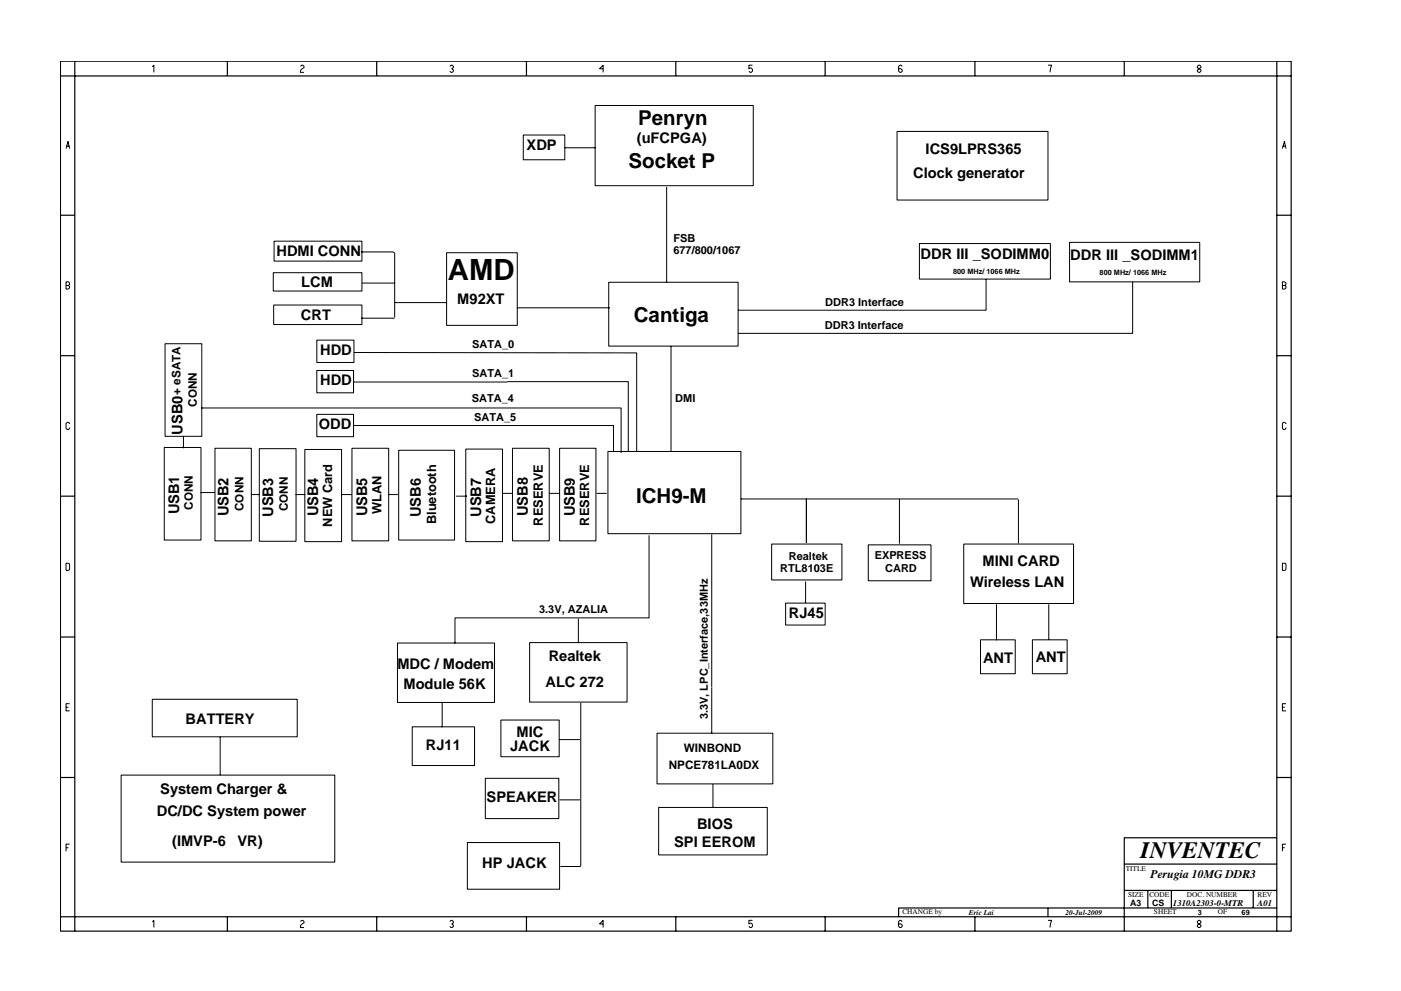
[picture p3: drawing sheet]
<svg xmlns="http://www.w3.org/2000/svg" width="297mm" height="210mm" viewBox="0 0 297 210" stroke-linecap="round" stroke-linejoin="round" font-family="sans-serif">
<g fill="none" stroke="#000" stroke-width=".25">
<path d="M12.8 13h261v184.6h-261zM12.8 16.1h261M15.9 13v184.6M48.2 13v3.1M79.9 13v3.1M111.6 13v3.1M143.3 13v3.1M174.9 13v3.1M206.7 13v3.1M238.4 13v3.1M270.7 13v184.6M12.8 45.7h3.1"/>
<path d="M270.7 45.7h3.1M12.8 75.5h3.1M270.7 75.5h3.1M12.8 105.3h3.1M270.7 105.3h3.1M12.8 135.2h3.1M270.7 135.2h3.1M12.8 165h3.1M270.7 165h3.1M270.7 177.7h-32.3v19.9M12.8 194.5h261M48.2 194.5v3.1"/>
<path d="M79.9 194.5v3.1M111.6 194.5v3.1M143.3 194.5v3.1M174.9 194.5v3.1M206.7 194.5v3.1M222.2 192.6v1.9M238.4 183.3h32.3M238.4 188.9h32.3M243.4 188.9v3.7M248.4 188.9v3.7M265.7 188.9v3.7M270.7 192.6h-80.2v1.9"/>
</g>
<g fill="none" stroke="#000" stroke-width=".21">
<path d="M32.3 14.2l.3-.4v1.6M63.7 14.1l.3-.3h.2l.3 .3v.2l-.5 .4-.3 .4v.3h.8M95.4 14.1l.2-.3h.3l.2 .3v.2l-.3 .3 .3 .2v.3l-.2 .3h-.3l-.2-.3M127.9 14.6h-.8l.8-.8v1.6M159.5 13.8h-.7v.8l.2-.2a.5 .5 0 0 1 .5 .7l-.2 .3h-.3l-.2-.3M191.3 14.1l-.3-.3h-.2l-.3 .3v1l.3 .3h.2l.3-.3v-.3l-.3-.2h-.5M222.2 13.8h.8l-.4 1.6M253.9 14.1l.2-.3h.3l.2 .3v.2l-.7 .5v.3l.2 .3h.3l.2-.3v-.3l-.7-.5zM14 31.5l.4-1.5 .4 1.5M14.1 31h.6M110.9 28.6h8.8v5.3h-8.8zM119.7 31.4h6.6"/>
<path d="M126.2 22.4h33.5v17h-33.5zM141.3 39.7v20.2M190.2 27.9h32v14.5h-32zM271.9 31.5l.4-1.5 .4 1.5M272 31h.6M14 59.8h.5l.3 .3v.2l-.3 .3 .3 .2v.3l-.3 .2h-.5zM57.9 57.9h18.8v3.9h-18.8zM58.1 51.2h18.6v4.2h-18.6zM76.6 53.5h6.7l.4 .2v13.6M94.7 53.6h15v15.4h-15zM129.1 59.9h27.4v13.5h-27.4zM194.9 51.7h27.8v7.5h-27.8z"/>
<path d="M209.1 59.2v6.6h-52.6M226.8 51.4h27.6v8.4h-27.6zM240.1 59.9v10.8h-83.6M14 60.6h.5M35 72.9h7.8v19.7h-7.8zM58 64.7h18.7v4.2h-18.7zM67.2 78.6h7.8v4.7h-7.8zM67.2 72.2h7.8v4.7h-7.8zM75 74.8l60 .1v20.9M76.6 67.5h7.1M76.8 60.1h6.9M83.7 64.2h11.1"/>
<path d="M109.6 65.3h19.7M142.3 73.4v22.4M271.9 60.6h.5l.3-.3v-.2l-.3-.3h-.5v1.5h.5l.3-.2v-.3l-.3-.2M14.8 89.9l-.3-.3h-.2l-.3 .3v1l.3 .2h.2l.3-.4M34.8 94.9h7.8v19.7h-7.8zM38.9 92.7v2.4M42.7 86.6h89v9.5M45.6 95.1h7.7v19.7h-7.7zM55 95.2h7.8v19.6h-7.8zM64.6 95.4h7.8v19.5h-7.8zM67.2 87.9h7.8v4.8h-7.8zM74.6 95.1h7.8v19.7h-7.8z"/>
<path d="M74.9 90.3h55.2v5.4M74.9 81.1h32.7M84.5 95.5h11.9v19.1h-11.9zM98.7 95.3h7.8v19.6h-7.8zM107.6 81h25.6v14.7M108.7 95.1h7.7v19.7h-7.7zM118.6 95.1h7.8v19.7h-7.8zM128.9 95.8h28.2v17.4h-28.2zM272.7 89.9l-.3-.3h-.3l-.2 .3v1l.2 .2h.3l.3-.4M14 119.5l.7 .1v1.3l-.7 .1zM42.5 104.5h3.1M53.3 104.9h1.7"/>
<path d="M62.7 104.9h2M72.4 104.9h2.2M82.4 104.9h2M96.7 105.3h2.2h-.2M106.5 104.7h2.2M116.4 104.7h2.2M126.5 104.7h2.1M137.6 113.6v17.5h-41.1v5.4M150.9 113.4v32.4M157.1 105.9h58.7M163.6 115.4h14.9v7.6h-14.9zM171 115.2v-9.3v9.3"/>
<path d="M184.1 115.6h13.3v7.6h-13.3zM190.7 105.9v9.4M204.3 115.4h23.3v12.6h-23.3zM215.9 105.9v9.4M271.9 119.5l.7 .1v1.3l-.7 .1zM84.3 136.4h20.5v12.6h-20.5zM112.3 136.3h20.7v12.7h-20.7zM122.6 131.3v5.1M166.6 128h8.3v4.6h-8.3zM170.8 123.4v4.5M207.9 135.7h7.4v7.2h-7.4zM211.3 128.2v7.6"/>
<path d="M218.9 135.7h7.4v7.2h-7.4zM222.4 128.2v7.5M14 150.1h.5M14.8 149.3h-.8v1.5h.8M32.3 148.4h30.7v7.9h-30.7zM46.7 156.3v8.2M87.4 154.2h13.2v8.2h-13.2zM93.8 149.1v5.2M106.2 152.8h12.4v7.8h-12.4zM118.6 156.9h4.4M123.1 149.1v34.7M139.3 155.6h24.6v10.7h-24.6z"/>
<path d="M150.9 145.9v9.7M271.9 150.1h.5M272.7 149.3h-.8v1.5h.8M14 179.9h.5M14.8 179.1h-.8v1.5M25.7 164.5h45.3v18.4h-45.3zM99.1 178.8h19.5v9.9h-19.5zM102.9 165.1h15.6v8.6h-15.6zM118.6 169.7h4.4M139.6 171.3h23.1v10.1h-23.1zM151.2 166.4v4.9M271.9 179.9h.5"/>
<path d="M272.7 179.1h-.8v1.5M32.3 195.6l.3-.3v1.5M63.7 195.5l.3-.2h.2l.3 .2v.3l-.7 .5-.1 .2v.3h.8M95.4 195.5l.2-.2h.3l.2 .2v.3l-.3 .2 .3 .3v.2l-.2 .3h-.3l-.2-.3M118.8 183.8h4.3M127.9 196h-.8l.8-.7v1.5M159.5 195.3h-.7v.7l.2-.1a.5 .5 0 0 1 .5 .6l-.2 .3h-.3l-.2-.3M191.3 195.5l-.3-.2h-.2l-.3 .2v1l.3 .3h.2l.3-.3v-.2l-.3-.3h-.5M222.2 195.3h.8l-.4 1.5M254.1 195.3l-.2 .2v.3l.7 .5v.2l-.2 .3h-.3l-.2-.3v-.2l.7-.5v-.3l-.2-.2z"/>
</g>
<text font-size="6.2" x="95" y="59.5">AMD</text>
<text font-size="5" x="241.8" y="182">INVENTEC</text>
<g font-size="4.4">
<text x="135.3" y="26.5">Penryn</text>
<text x="133.2" y="35.7">Socket P</text>
<text x="134.4" y="68.4">Cantiga</text>
<text x="134.9" y="106.8">ICH9-M</text>
</g>
<g font-size="3.1">
<text x="111.6" y="31.7">XDP</text>
<text x="135" y="30.4">(uFCPGA)</text>
<text x="196.3" y="32.6">ICS9LPRS365</text>
<text x="193.6" y="37.8">Clock generator</text>
<text x="58.6" y="54.3">HDMI CONN</text>
<text x="195.2" y="54.9">DDR III _SODIMM0</text>
<text x="226.9" y="55.1">DDR III _SODIMM1</text>
<text x="63.9" y="60.8">LCM</text>
<text x="97" y="64.6">M92XT</text>
<text x="63.8" y="67.8">CRT</text>
<text x="67.9" y="75.3">HDD</text>
<text x="67.9" y="81.7">HDD</text>
<text x="38.7" y="92.2" transform="rotate(-90 38.7 92.2)">USB0</text>
<text x="67.6" y="91.1">ODD</text>
<text x="38" y="109.2" transform="rotate(-90 38 109.2)">USB1</text>
<text x="48.4" y="109.6" transform="rotate(-90 48.4 109.6)">USB2</text>
<text x="57.9" y="109.7" transform="rotate(-90 57.9 109.7)">USB3</text>
<text x="67.5" y="109.6" transform="rotate(-90 67.5 109.6)">USB4</text>
<text x="77.9" y="109.6" transform="rotate(-90 77.9 109.6)">USB5</text>
<text x="89.2" y="109.8" transform="rotate(-90 89.2 109.8)">USB6</text>
<text x="102" y="109.7" transform="rotate(-90 102 109.7)">USB7</text>
<text x="111.9" y="109.5" transform="rotate(-90 111.9 109.5)">USB8</text>
<text x="121.9" y="109.6" transform="rotate(-90 121.9 109.6)">USB9</text>
<text x="205.7" y="124.6">Wireless LAN</text>
<text x="208.3" y="120.1">MINI CARD</text>
<text x="167.3" y="131.1">RJ45</text>
<text x="84.2" y="141.9">MDC / Modem</text>
<text x="116.3" y="140.3">Realtek</text>
<text x="208.4" y="140.6">ANT</text>
<text x="219.6" y="140.4">ANT</text>
<text x="85.5" y="146.1">Module 56K</text>
<text x="115.6" y="145.8">ALC 272</text>
<text x="39.3" y="153.6">BATTERY</text>
<text x="90.3" y="159.2">RJ11</text>
<text x="108.2" y="159.4">JACK</text>
<text x="109.5" y="156.3">MIC</text>
<text x="33.3" y="173.2">DC/DC System power</text>
<text x="34" y="168.4">System Charger &amp;</text>
<text x="103.2" y="170.2">SPEAKER</text>
<text x="36.5" y="179.5">(IMVP-6</text>
<text x="50.4" y="179.5">VR)</text>
<text x="142.9" y="179.7">SPI EEROM</text>
<text x="147.8" y="175.8">BIOS</text>
<text x="102.3" y="184.2">HP JACK</text>
</g>
<g font-size="2.7">
<text x="70.5" y="111.7" transform="rotate(-90 70.5 111.7)">NEW Card</text>
<text x="80.9" y="109.1" transform="rotate(-90 80.9 109.1)">WLAN</text>
<text x="92.5" y="111.2" transform="rotate(-90 92.5 111.2)">Bluetooth</text>
<text x="105" y="111.1" transform="rotate(-90 105 111.1)">CAMERA</text>
<text x="115.1" y="111.5" transform="rotate(-90 115.1 111.5)">RESERVE</text>
<text x="124.9" y="111.5" transform="rotate(-90 124.9 111.5)">RESERVE</text>
</g>
<g font-size="2.5">
<text x="38.3" y="83.7" transform="rotate(-90 38.3 83.7)">+ eSATA</text>
<text x="41.8" y="86.3" transform="rotate(-90 41.8 86.3)">CONN</text>
<text x="40.9" y="108.2" transform="rotate(-90 40.9 108.2)">CONN</text>
<text x="51.7" y="108.4" transform="rotate(-90 51.7 108.4)">CONN</text>
<text x="61.1" y="108.5" transform="rotate(-90 61.1 108.5)">CONN</text>
<text x="145" y="159.6">WINBOND</text>
<text x="141.8" y="163.2">NPCE781LA0DX</text>
<text x="244" y="186.3">Perugia 10MG DDR3</text>
</g>
<g font-size="2.3">
<text x="142.8" y="53.9">677/800/1067</text>
<text x="142.8" y="51.4">FSB</text>
<text x="175" y="64.9">DDR3 Interface</text>
<text x="174.9" y="69.9">DDR3 Interface</text>
<text x="100.1" y="73.9">SATA_0</text>
<text x="100.1" y="80">SATA_1</text>
<text x="100" y="85.3">SATA_4</text>
<text x="100.5" y="89.3">SATA_5</text>
<text x="143.2" y="85.4">DMI</text>
<text x="167.2" y="118.8">Realtek</text>
<text x="185.4" y="118.5">EXPRESS</text>
<text x="165.4" y="121.3">RTL8103E</text>
<text x="187.7" y="121.4">CARD</text>
<text x="114.3" y="130">3.3V, AZALIA</text>
<text x="150.1" y="152.6" transform="rotate(-90 150.1 152.6)">3.3V, LPC_Interface,33MHz</text>
</g>
<g font-size="1.9">
<text x="239.6" y="192.2">A3</text>
<text x="244.3" y="192.3">CS</text>
<text x="248.7" y="192.2">1310A2303-0-MTR</text>
<text x="266.6" y="192.2">A01</text>
</g>
<g font-size="1.6">
<text x="202.1" y="58.1">800 MHz/ 1066 MHz</text>
<text x="233.1" y="58.3">800 MHz/ 1066 MHz</text>
<text x="238.7" y="184.8">TITLE</text>
<text x="239.2" y="190.4">SIZE</text>
<text x="243.7" y="190.4">CODE</text>
<text x="251.6" y="190.4">DOC. NUMBER</text>
<text x="266.6" y="190.4">REV</text>
<text x="191.3" y="193.9">CHANGE by</text>
<text x="205.4" y="194.1">Eric Lai</text>
<text x="225.9" y="194.1">20-Jul-2009</text>
<text x="244.7" y="193.9">SHEET</text>
<text x="253.9" y="194.1">3</text>
<text x="258.2" y="193.9">OF</text>
<text x="263.3" y="194.1">69</text>
</g>
</svg>
